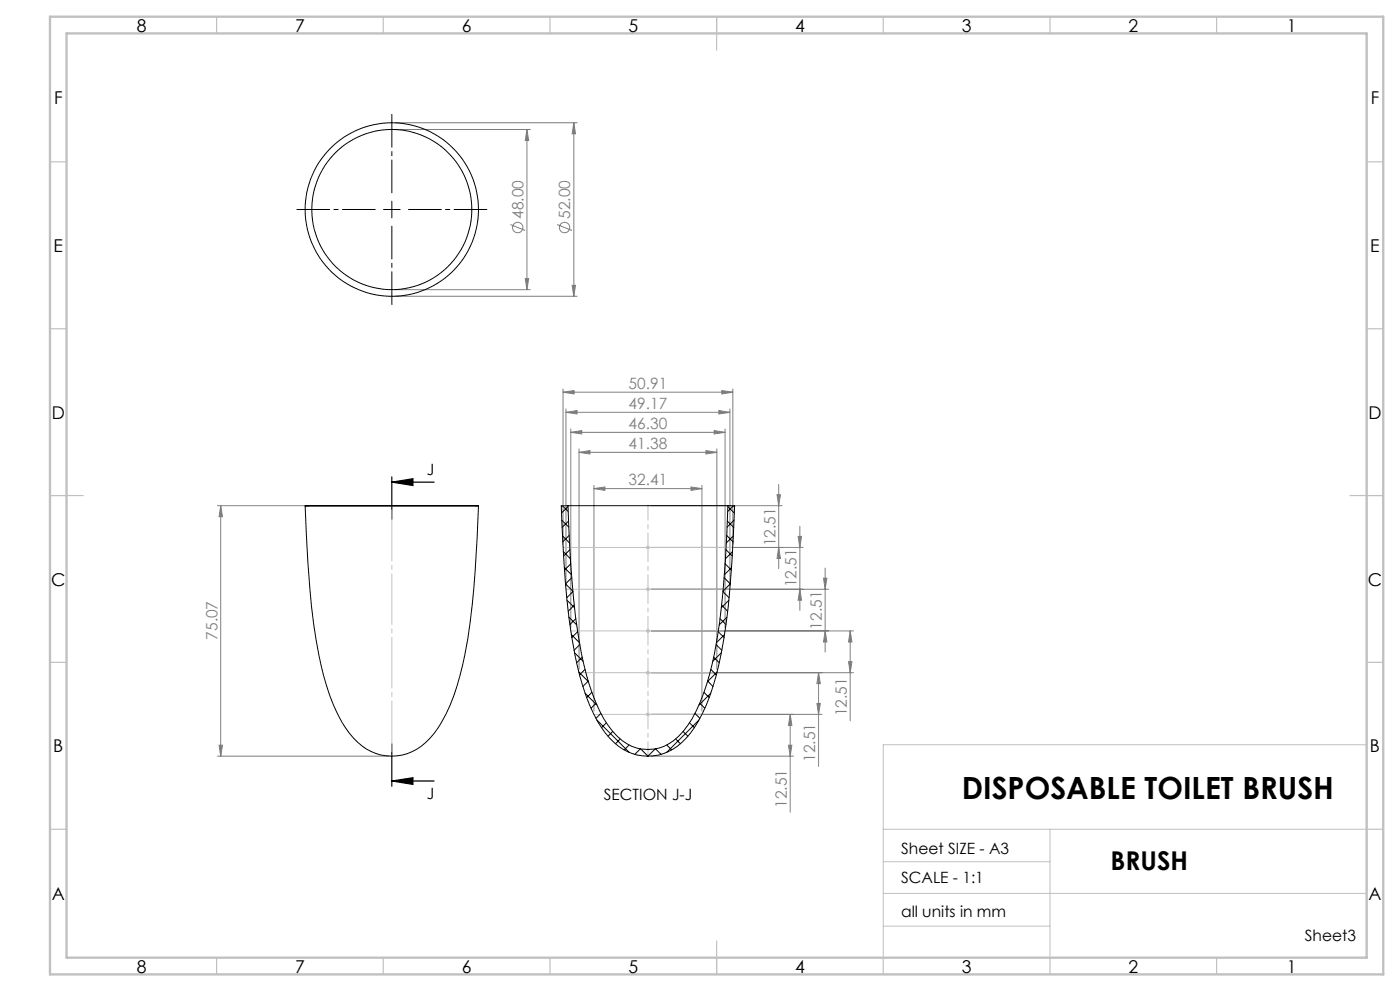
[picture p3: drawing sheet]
<svg xmlns="http://www.w3.org/2000/svg" width="420mm" height="297mm" viewBox="0 0 420 297" stroke-linecap="round" stroke-linejoin="round" font-family="sans-serif">
<g fill="none" stroke="#c0c0c0" stroke-width=".3">
<path d="M168.9 164.1h51M169.8 176.6h49.2M194 176.2l.7 .7M194 163.7l.7 .7M194.4 163.6v1M194.4 176.1v1M194.7 176.2l-.7 .7M194.7 163.7l-.7 .7M171.2 189.1h46.3M194 188.7l.7 .7M194.4 188.6v1M194.7 188.7l-.7 .7"/>
<path d="M173.7 201.6h41.4M178.2 214.1h32.4M194 213.7l.7 .8M194 201.3l.7 .7M194.4 201.1v1M194.4 213.6v1M194.7 213.7l-.7 .8M194.7 201.3l-.7 .7M410 223.2h-145v63.8M265 248.5h145M265 258.3h50M315 248.5v38.5"/>
<path d="M265 267.8h145M265 277.6h50"/>
</g>
<g fill="none" stroke="#c0c0c0" stroke-width=".35">
<path d="M65 5v5M115 5v5M165 5v5M215 5v10M265 5v5M315 5v5M365 5v5M15 48.5h5M410 48.5h5M15 98.5h5M410 98.5h5M15 148.5h10"/>
<path d="M405 148.5h10M15 198.5h5M410 198.5h5M15 248.5h5M410 248.5h5M65 287v5M115 287v5M165 287v5M215 282v10M265 287v5M315 287v5M365 287v5"/>
</g>
<path d="M15 5h400v287h-400zM20 10h390v277h-390z" fill="none" stroke="#c0c0c0" stroke-width=".7"/>
<g fill="none" stroke="#808080" stroke-width=".3">
<path d="M118.5 36.8h54.6M118.5 38.8h40.6M158.1 38.8l.5 3.3h-1zM158.1 38.8v48M172.2 36.8l.4 3.3h-1zM172.2 36.8v52M153.1 67.3l4.5 1.8M167.1 67.3l4.5 1.8M118.5 88.8h54.6M118.5 86.8h40.6M157.6 83.5h1l-.5 3.3zM171.6 85.5h1l-.4 3.3z"/>
<path d="M168.9 117.5l3.3-.5v1.1zM168.9 116.6v46.5M168.9 117.5h51M216.5 117l3.4 .5-3.4 .6zM219.9 116.6v46.5M169.8 123.6l3.3-.6v1.1zM169.8 122.6v53M169.8 123.6h49.2M171.2 129.6l3.3-.6v1.1zM171.2 128.5v59.6M171.2 129.6h46.3M173.7 135.6l3.3-.6v1.1z"/>
<path d="M173.7 134.5v66.1M173.7 135.6h41.4M211.8 135l3.3 .6-3.3 .5zM214.2 129l3.3 .6-3.3 .5zM215.1 134.5v66.1M215.7 123l3.3 .6-3.3 .5zM217.5 128.5v59.6M219 122.6v53M65.2 151.5h27.3M66.2 151.5l.5 3.4h-1zM66.2 151.5v75.1M178.2 146.4l3.3-.5v1.1z"/>
<path d="M178.2 145.4v67.7M178.2 146.4h32.4M195.4 151.5h39.2M207.3 145.9l3.3 .5-3.3 .6zM210.6 145.4v67.7M233.1 148.3h1l-.5 3.2zM233.6 145.2v25.2M240 157.7v25.2M195.4 176.6h53.2M233.6 164.1l.5 3.3h-1zM239.4 160.8h1.1l-.5 3.3zM240 176.6l.5 3.3h-1.1z"/>
<path d="M240.9 164.1h-45.5M247.1 173.3h1l-.6 3.3zM247.5 170.2v25.2M195.4 189.1h60.6M247.5 189.1l.6 3.3h-1zM254.6 198.3h1l-.5 3.3zM255.1 189.1l.5 3.3h-1zM255.1 189.1v26.9M195.4 214.1h51.2M195.4 201.6h60.6M237.1 214.1l.5 3.3h-1.1zM237.1 214.1v29.3"/>
<path d="M245.1 210.8h1l-.5 3.3zM245.6 201.6l.5 3.3h-1zM245.6 201.6v28.1M65.2 226.6h51.4M65.7 223.3h1l-.5 3.3zM195.4 226.6h42.7M236.5 223.3h1.1l-.5 3.3z"/>
<circle cx="155.3" cy="68.2" r="1.55"/>
<circle cx="169.4" cy="68.2" r="1.55"/>
</g>
<path d="M117.5 144.5l6.4-1v2zM117.5 144.5h12.7M117.5 142.9v12.7M117.5 234.1l6.4-1v2zM117.5 223v12.7M117.5 234.1h12.7" fill="none" stroke="#000" stroke-width=".35"/>
<path d="M117.6 57.8v-23.5M112.6 62.8h-23.5M117.6 67.8v23.5M122.6 62.8h23.5" fill="none" stroke="#000" stroke-width=".3" stroke-dasharray="15.2 1.3 1.3 1.3" stroke-dashoffset="5.4"/>
<path d="M115 62.8h5.1M117.5 60.3v5" fill="none" stroke="#000" stroke-width=".3"/>
<path d="M117.6 226.6v-75.1" fill="none" stroke="#c0c0c0" stroke-width=".3" stroke-dasharray="15.2 1.3 1.3 1.3" stroke-dashoffset="-1.3"/>
<path d="M194.4 176.6v-12.5M194.4 164.1v-12.6M194.4 189.1v-12.5M194.4 214.1v-12.5M194.4 201.6v-12.5M194.4 226.6v-12.5" fill="none" stroke="#c0c0c0" stroke-width=".3" stroke-dasharray="15.2 1.3 1.3 1.3" stroke-dashoffset="10.9"/>
<path d="M117.5 144.5l6.4-1v2zM117.5 234.1l6.4-1v2z" fill="#000"/>
<g fill="#808080">
<path d="M171.2 129.6l3.3-.6v1.1zM214.2 129l3.3 .6-3.3 .5zM169.8 123.6l3.3-.6v1.1zM215.7 123l3.3 .6-3.3 .5zM168.9 117.5l3.3-.5v1.1zM216.5 117l3.4 .5-3.4 .6z"/>
<path d="M173.7 135.6l3.3-.6v1.1zM211.8 135l3.3 .6-3.3 .5z"/>
<path d="M178.2 146.4l3.3-.5v1.1zM207.3 145.9l3.3 .5-3.3 .6z"/>
<path d="M65.7 223.3h1l-.5 3.3zM66.2 151.5l.5 3.4h-1zM236.5 223.3h1.1l-.5 3.3zM237.1 214.1l.5 3.3h-1.1zM245.1 210.8h1l-.5 3.3zM245.6 201.6l.5 3.3h-1zM254.6 198.3h1l-.5 3.3zM255.1 189.1l.5 3.3h-1zM247.5 189.1l.6 3.3h-1zM247.1 173.3h1l-.6 3.3zM240 176.6l.5 3.3h-1.1zM239.4 160.8h1.1l-.5 3.3z"/>
<path d="M233.6 164.1l.5 3.3h-1zM233.1 148.3h1l-.5 3.2z"/>
<path d="M172.2 36.8l.4 3.3h-1zM171.6 85.5h1l-.4 3.3zM158.1 38.8l.5 3.3h-1zM157.6 83.5h1l-.5 3.3z"/>
</g>
<g fill="none" stroke="#000" stroke-width=".3">
<path d="M91.5 151.6a285.8 285.8 0 0 0 4.2 44.8 61.3 61.3 0 0 0 7.9 21.7 17.1 17.1 0 0 0 12.3 8.4 15.7 15.7 0 0 0 14.4-6.8 52.6 52.6 0 0 0 8.4-20.2 208.7 208.7 0 0 0 4.4-38l.4-9.9M91.5 151.6h52M168.5 155.9l2.1 2.1M168.8 151.6l1.6 1.7M170.4 151.8l-1.9 2M170.4 151.5h48M170.4 151.5l-2 .1a290.2 290.2 0 0 0 4.1 44.8 61.3 61.3 0 0 0 8 21.7 16.5 16.5 0 0 0 13.9 8.5M170.4 151.5a296.3 296.3 0 0 0 4 44.5 59.6 59.6 0 0 0 8 21.4 14.2 14.2 0 0 0 13.7 7.1 14.8 14.8 0 0 0 10.2-7.1 59.6 59.6 0 0 0 8-21.4 265.2 265.2 0 0 0 4.1-44.5M170.6 156.2l-2 1.9M218.2 156.2l1.9 1.9M218.4 151.8l1.9 2M218.4 151.5l2 .1a285.8 285.8 0 0 1-4.1 44.8 58.7 58.7 0 0 1-9.1 23.3 16 16 0 0 1-12.8 6.9"/>
<path d="M220 151.6l-1.7 1.7M220.2 155.9l-2.1 2.1M168.7 160.6l2.2 2.1M169 165.3l2.1 2.2M169.3 170.1l2.1 2.2M170.1 179.9l2.3 2.2M170.7 160.5l-1.9 1.9M171 164.7l-1.9 1.9M171.2 169l-1.9 1.8M171.5 173.1l-1.8 1.9 2.1 2.2M171.9 177.3l-1.9 1.8M216.9 177.3l1.8 1.8"/>
<path d="M217.2 173.1l1.9 1.9-2.2 2.2M217.5 169l1.9 1.8M217.8 164.7l1.9 1.9M218 160.5l1.9 1.9M218.7 179.9l-2.3 2.2M219.5 170.1l-2.2 2.2M219.8 165.3l-2.2 2.2M220 160.6l-2.1 2.1M170.7 185l2.3 2.3M171.4 190.2l2.4 2.4M172.3 181.4l-1.8 1.8M172.3 195.6l2.6 2.6"/>
<path d="M172.8 185.4l-1.8 1.8M173.3 189.3l-1.8 1.8M173.9 193.2l-1.7 1.7M174.7 197l-1.7 1.6M214.1 197l1.7 1.6M214.8 193.2l1.8 1.7M215.5 189.3l1.7 1.8M216 185.4l1.8 1.8M216.4 195.6l-2.6 2.6M216.5 181.4l1.8 1.8M217.4 190.2l-2.5 2.4M218.1 185l-2.3 2.3"/>
<path d="M173.6 201.4l2.9 2.9M175.5 200.6l-1.7 1.6M175.5 207.8l3.6 3.5M176.5 204.1l-1.6 1.6M177.6 207.5l-1.6 1.6M178.8 210.7l-1.5 1.6M179.1 215.8l9.7 9.7M180.3 213.8l-1.5 1.5M181.9 216.6l-1.4 1.5M183.8 219.2l-1.4 1.5M204.9 219.2l1.5 1.5M206.9 216.6l1.4 1.5"/>
<path d="M208.5 213.8l1.5 1.5M209.7 215.8l-9.7 9.7M209.9 210.7l1.6 1.6M211.2 207.5l1.6 1.6M212.3 204.1l1.6 1.6M213.2 207.8l-3.5 3.5M213.3 200.6l1.6 1.6M215.1 201.4l-2.8 2.9M186.1 221.5l-1.5 1.4M188.7 223.3l-1.4 1.5M192.1 224.4l-1.7 1.7M192.2 224.4l2.2 2.2"/>
<path d="M196.6 224.4l-2.2 2.2M196.7 224.4l1.6 1.7M200 223.3l1.5 1.5M202.7 221.5l1.4 1.4"/>
<circle cx="117.5" cy="62.8" r="26"/>
<circle cx="117.5" cy="62.8" r="24"/>
</g>
<text font-size="9.2" x="288.5" y="239.6">DISPOSABLE TOILET BRUSH</text>
<text font-size="7.8" x="333.2" y="260.6">BRUSH</text>
<g font-size="5.3">
<text x="41" y="9.5">8</text>
<text x="88.5" y="9.5">7</text>
<text x="138.5" y="9.5">6</text>
<text x="188.5" y="9.5">5</text>
<text x="238.5" y="9.5">4</text>
<text x="288.5" y="9.5">3</text>
<text x="338.5" y="9.5">2</text>
<text x="386" y="9.5">1</text>
<text x="16.2" y="31.2">F</text>
<text x="411.2" y="31.2">F</text>
<text x="16.1" y="75.5">E</text>
<text x="411.1" y="75.5">E</text>
<text x="15.5" y="125.5">D</text>
<text x="410.5" y="125.5">D</text>
<text x="15.4" y="175.5">C</text>
<text x="410.4" y="175.5">C</text>
<text x="16" y="225.5">B</text>
<text x="411" y="225.5">B</text>
<text x="15.5" y="269.7">A</text>
<text x="410.5" y="269.7">A</text>
<text x="41" y="291.5">8</text>
<text x="88.5" y="291.5">7</text>
<text x="138.5" y="291.5">6</text>
<text x="188.5" y="291.5">5</text>
<text x="238.5" y="291.5">4</text>
<text x="288.5" y="291.5">3</text>
<text x="338.5" y="291.5">2</text>
<text x="386" y="291.5">1</text>
</g>
<g font-size="4.7" fill="#808080">
<text x="157" y="65.6" transform="rotate(-90 157 65.6)">48.00</text>
<text x="171.1" y="65.6" transform="rotate(-90 171.1 65.6)">52.00</text>
<text x="188.6" y="116.5">50.91</text>
<text x="188.6" y="122.5">49.17</text>
<text x="188.6" y="128.5">46.30</text>
<text x="188.6" y="134.5">41.38</text>
<text x="188.6" y="145.4">32.41</text>
<text x="232.6" y="163.8" transform="rotate(-90 232.6 163.8)">12.51</text>
<text x="239" y="176" transform="rotate(-90 239 176)">12.51</text>
<text x="65.2" y="191.7" transform="rotate(-90 65.2 191.7)">75.07</text>
<text x="246.6" y="188.7" transform="rotate(-90 246.6 188.7)">12.51</text>
<text x="254.1" y="214.7" transform="rotate(-90 254.1 214.7)">12.51</text>
<text x="244.6" y="228.4" transform="rotate(-90 244.6 228.4)">12.51</text>
<text x="236.1" y="242.1" transform="rotate(-90 236.1 242.1)">12.51</text>
</g>
<g font-size="4.7">
<text x="128" y="142.3">J</text>
<text x="128" y="239.4">J</text>
<text x="181.1" y="239.8">SECTION J-J</text>
<text x="270.4" y="255.9">Sheet SIZE - A3</text>
<text x="270.4" y="264.6">SCALE - 1:1</text>
<text x="270.4" y="274.8">all units in mm</text>
<text x="391.5" y="282">Sheet3</text>
</g>
</svg>
